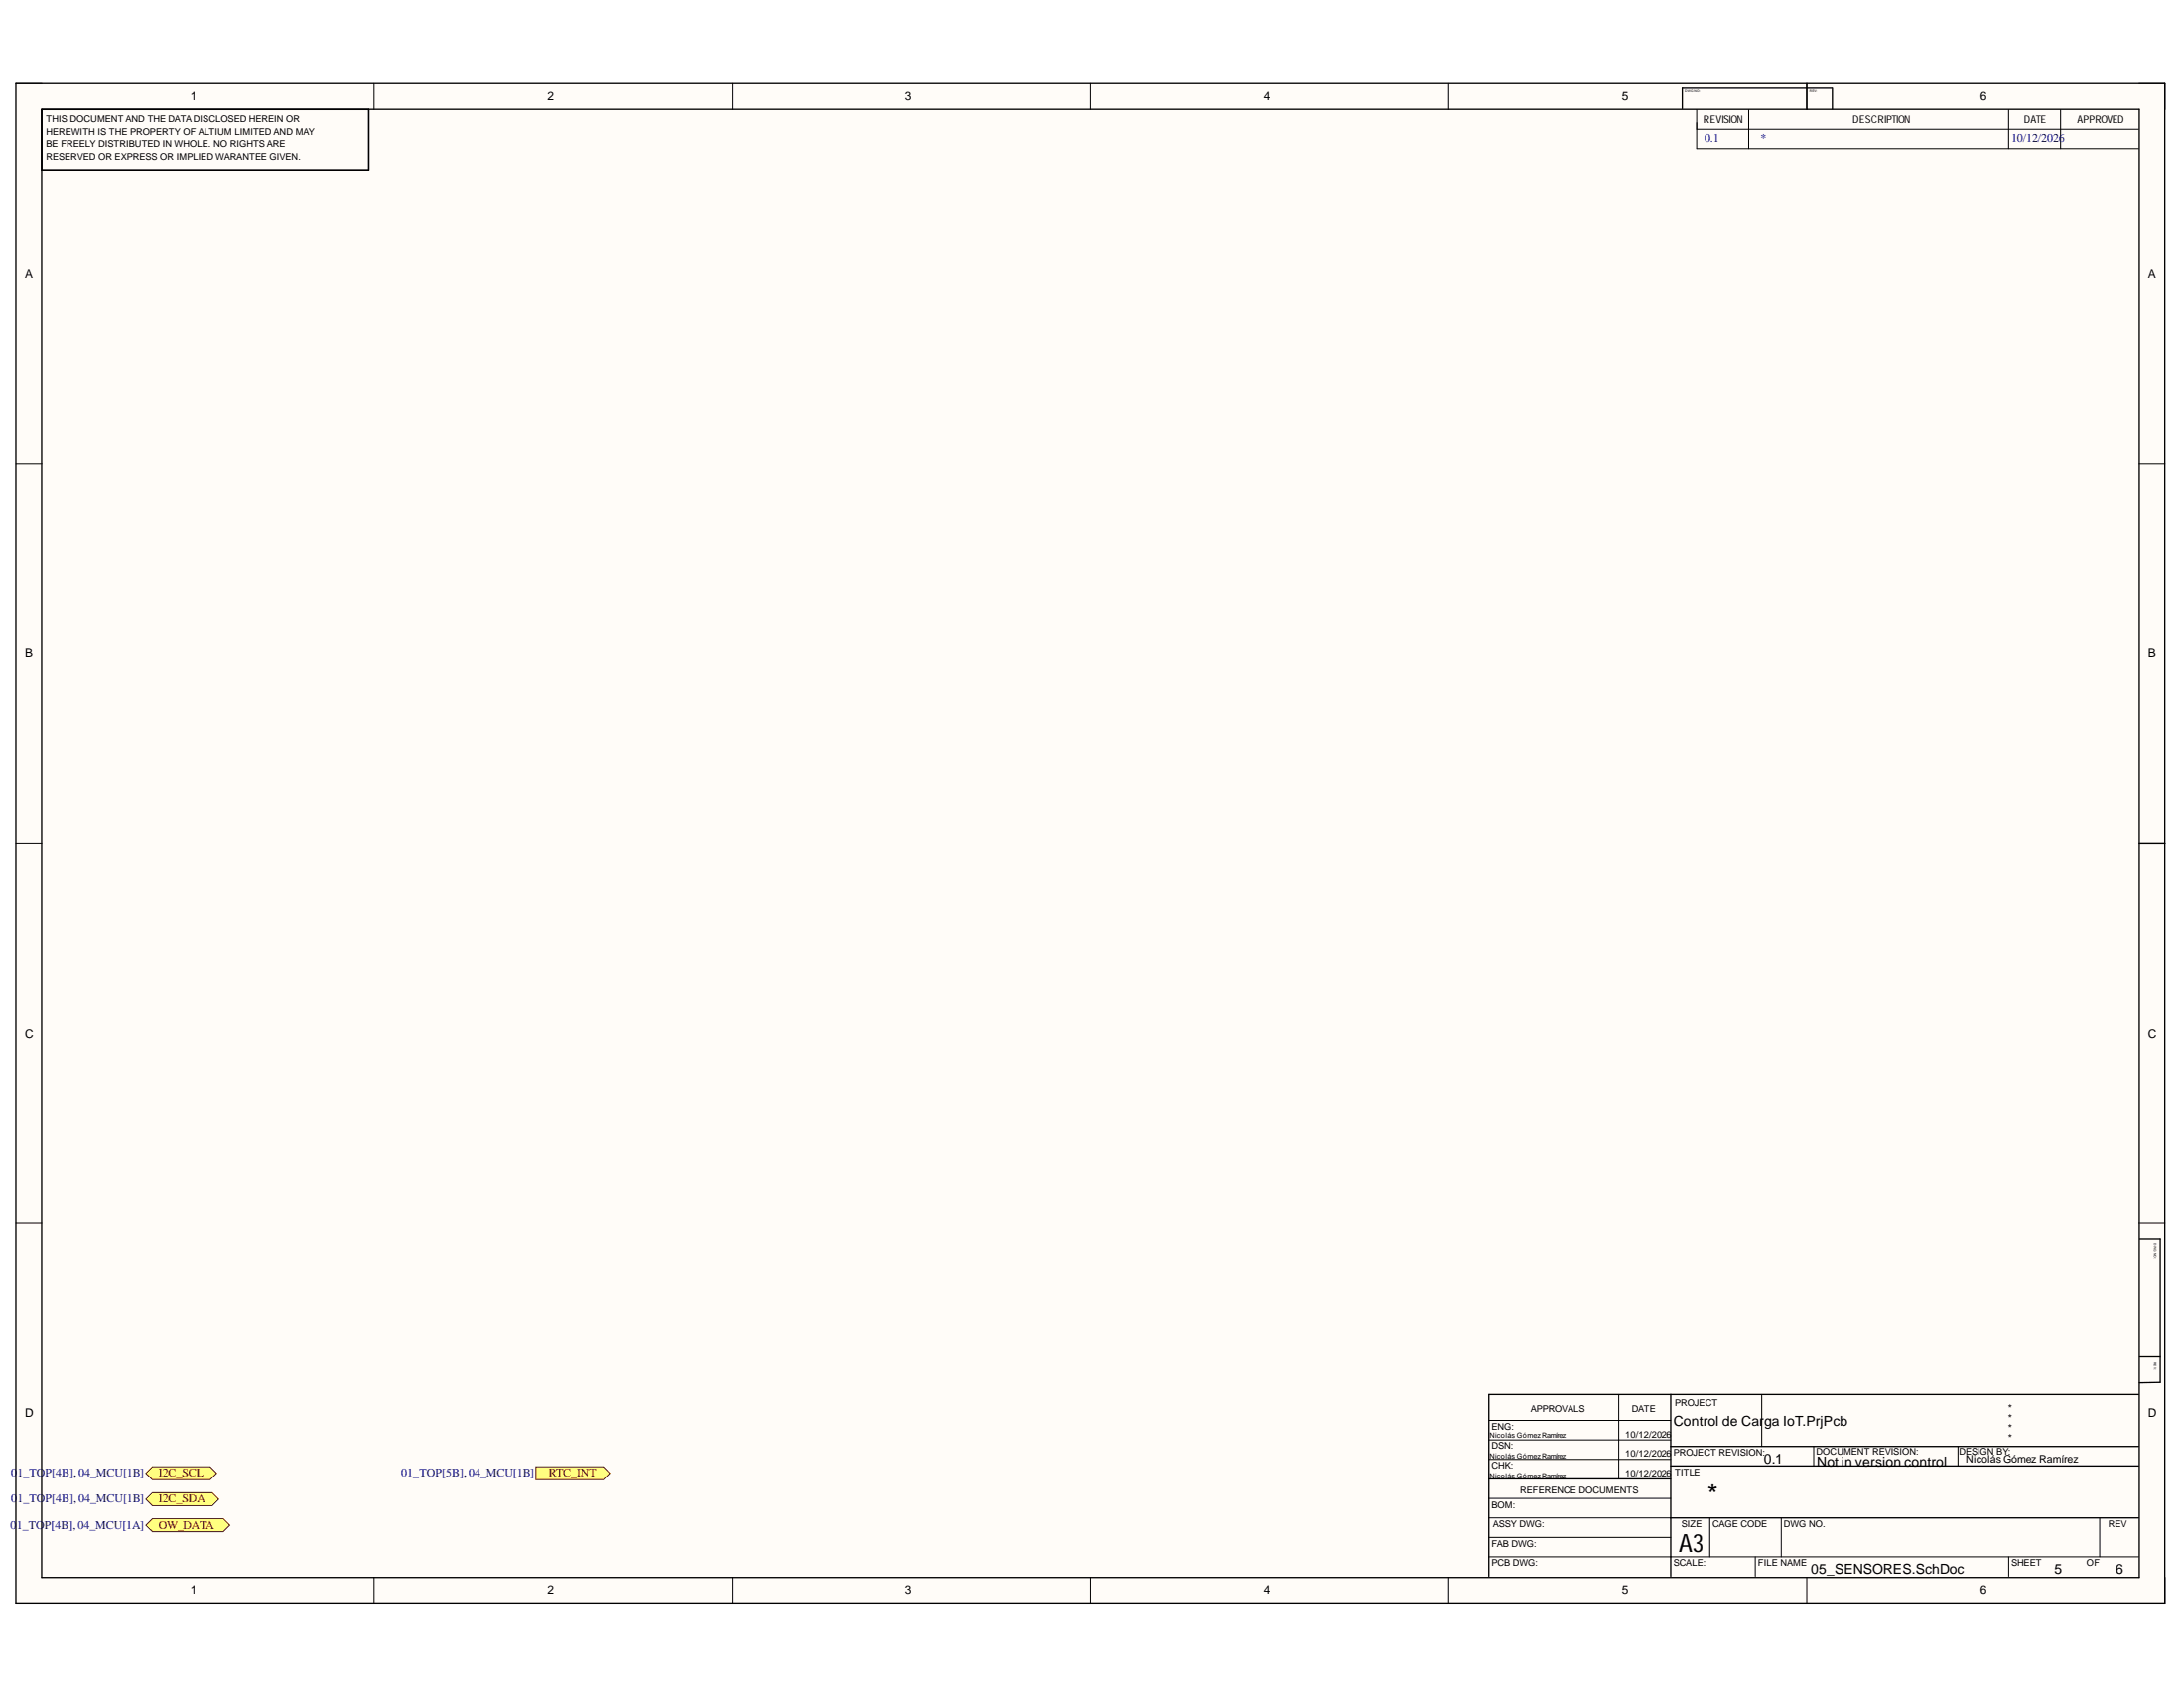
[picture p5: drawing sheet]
<svg xmlns="http://www.w3.org/2000/svg" width="279mm" height="216mm" viewBox="0 0 279 216" stroke-linecap="round" stroke-linejoin="round" font-family="sans-serif">
<g fill="#fffcf8">
<path d="M2 10.7h275v194.4h-275z" fill-rule="evenodd"/>
<path d="M5.4 14h268.2v187.7h-268.2z" fill-rule="evenodd"/>
</g>
<g fill="none" stroke="#000" stroke-width=".13">
<path d="M2 10.7h3.4M47.9 10.7v3.3M93.7 10.7v3.3M139.5 10.7v3.3M185.3 10.7v3.3M217.1 14v5h56.5M217.1 16.5h56.5M223.7 14v5M231.1 10.7v3.3M257 14v5M263.6 14v5M273.6 10.7h3.4v3.3"/>
<path d="M2 59.3h3.4M273.6 59.3h3.4M2 107.9h3.4M273.6 107.9h3.4M2 156.5h3.4M273.6 156.5h3.4M207.1 178.4v10.8M225.4 178.4v6.6M190.5 199.1h83.1M190.5 184.2h23.2M190.5 181.7h23.2M190.5 186.7h23.2"/>
<path d="M190.5 194.1h23.2M190.5 191.7h23.2M190.5 196.6h23.2M218.7 194.1v5M224.6 199.1v2.5M227.9 194.1v5M232 185v2.5M250.5 185v2.5M257 199.1v2.5M268.6 194.1v5M47.9 201.7v3.4M93.7 201.7v3.4"/>
<path d="M139.5 201.7v3.4M185.3 201.7v3.4M231.1 201.7v3.4M277 201.7v3.4"/>
</g>
<g fill="none" stroke="#000" stroke-width=".17">
<path d="M2 10.7h274.9v194.3h-274.9zM5.3 14h268.4v187.8h-268.4zM47.2 14v7.8h-41.9M231.1 10.7v3.3M234.4 11.3h-19.2v2.6M234.4 11.4v2.6M273.7 107.9h3.3M273.7 158.5h2.7v18.3l-2.7 .1M213.7 178.4v23.2M273.6 178.4h-83.1v23.2M273.7 173.5h2.7M190.5 189.2h23.2"/>
<path d="M213.7 185h59.9M213.7 187.5h59.9M213.7 194.1h59.9"/>
</g>
<path d="M18.7 188.4l.8-.8h7.4l.8 .8-.8 .9h-7.4z" fill-rule="evenodd" fill="#ffff80"/>
<path d="M18.7 188.4l.8-.8h7.4l.8 .8-.8 .9h-7.4z" fill="none" stroke="#800000" stroke-width=".13"/>
<path d="M18.7 191.8l.8-.9h7.6l.9 .9-.9 .8h-7.6z" fill-rule="evenodd" fill="#ffff80"/>
<path d="M18.7 191.8l.8-.9h7.6l.9 .9-.9 .8h-7.6z" fill="none" stroke="#800000" stroke-width=".13"/>
<path d="M18.7 195.1l.8-.8h9.1l.8 .8-.8 .8h-9.1z" fill-rule="evenodd" fill="#ffff80"/>
<path d="M18.7 195.1l.8-.8h9.1l.8 .8-.8 .8h-9.1z" fill="none" stroke="#800000" stroke-width=".13"/>
<path d="M68.5 187.6h8.7l.8 .8-.8 .9h-8.7z" fill-rule="evenodd" fill="#ffff80"/>
<path d="M68.5 187.6h8.7l.8 .8-.8 .9h-8.7z" fill="none" stroke="#800000" stroke-width=".13"/>
<text font-size="3.6" x="218.4" y="192.4">*</text>
<text font-size="3.2" x="214.8" y="198.5">A3</text>
<g font-size="1.8">
<text x="214.1" y="182.4">Control de Carga IoT.PrjPcb</text>
<text x="225.7" y="187.2">0.1</text>
<text x="232.4" y="187.6">Not in version control</text>
<text x="231.7" y="201.2">05_SENSORES.SchDoc</text>
<text x="262.8" y="201.2">5</text>
<text x="270.7" y="201.2">6</text>
</g>
<g font-size="1.5">
<text x="24.4" y="12.9">1</text>
<text x="70" y="12.9">2</text>
<text x="115.8" y="12.9">3</text>
<text x="161.6" y="12.9">4</text>
<text x="207.5" y="12.9">5</text>
<text x="253.3" y="12.9">6</text>
<text x="3.2" y="35.5">A</text>
<text x="274.8" y="35.5">A</text>
<text x="3.2" y="84.1">B</text>
<text x="274.8" y="84.1">B</text>
<text x="3.2" y="132.7">C</text>
<text x="274.8" y="132.7">C</text>
<text x="3.2" y="181.2">D</text>
<text x="274.8" y="181.2">D</text>
<text x="24.4" y="203.9">1</text>
<text x="70" y="203.9">2</text>
<text x="115.8" y="203.9">3</text>
<text x="161.6" y="203.9">4</text>
<text x="207.5" y="203.9">5</text>
<text x="253.3" y="203.9">6</text>
</g>
<g font-size="1.5" fill="#000080">
<text x="218.1" y="18.2">0.1</text>
<text x="225.3" y="18.2">*</text>
<text x="257.3" y="18.2">10/12/2026</text>
<text x="1.4" y="188.9">01_TOP[4B],04_MCU[1B]</text>
<text x="51.3" y="188.9">01_TOP[5B],04_MCU[1B]</text>
<text x="1.4" y="195.6">01_TOP[4B],04_MCU[1A]</text>
<text x="1.4" y="192.2">01_TOP[4B],04_MCU[1B]</text>
</g>
<g font-size="1.5" fill="#800000">
<text x="20.3" y="188.9">I2C_SCL</text>
<text x="70.2" y="188.9">RTC_INT</text>
<text x="20.3" y="192.2">I2C_SDA</text>
<text x="20.3" y="195.6">OW_DATA</text>
</g>
<g font-size="1.4">
<text x="217.9" y="15.7">REVISION</text>
<text x="237" y="15.7">DESCRIPTION</text>
<text x="258.9" y="15.7">DATE</text>
<text x="265.8" y="15.7">APPROVED</text>
<text x="256.9" y="183.2">*</text>
<text x="256.9" y="184.4">*</text>
<text x="256.9" y="180.5">*</text>
<text x="256.9" y="181.8">*</text>
<text x="251.5" y="187">Nicolás Gómez Ramírez</text>
</g>
<g font-size="1.2">
<text x="5.9" y="15.6">THIS DOCUMENT AND THE DATA DISCLOSED HEREIN OR</text>
<text x="5.9" y="17.2">HEREWITH IS THE PROPERTY OF ALTIUM LIMITED AND MAY</text>
<text x="5.9" y="18.9">BE FREELY DISTRIBUTED IN WHOLE. NO RIGHTS ARE</text>
<text x="5.9" y="20.5">RESERVED OR EXPRESS OR IMPLIED WARANTEE GIVEN.</text>
<text x="214.3" y="179.8">PROJECT</text>
<text x="190.8" y="182.9">ENG:</text>
<text x="190.8" y="185.4">DSN:</text>
<text x="195.8" y="180.5">APPROVALS</text>
<text x="207.9" y="183.9">10/12/2026</text>
<text x="208.8" y="180.5">DATE</text>
<text x="190.8" y="187.9">CHK:</text>
<text x="194.5" y="191">REFERENCE DOCUMENTS</text>
<text x="207.9" y="186.4">10/12/2026</text>
<text x="207.9" y="188.9">10/12/2026</text>
<text x="214.1" y="186.2">PROJECT REVISION:</text>
<text x="214.3" y="188.7">TITLE</text>
<text x="232.4" y="186">DOCUMENT REVISION:</text>
<text x="250.6" y="186">DESIGN BY:</text>
<text x="190.8" y="192.9">BOM:</text>
<text x="190.8" y="197.9">FAB DWG:</text>
<text x="191" y="195.3">ASSY DWG:</text>
<text x="215.1" y="195.3">SIZE</text>
<text x="219.1" y="195.3">CAGE CODE</text>
<text x="228.2" y="195.3">DWG NO.</text>
<text x="269.7" y="195.3">REV</text>
<text x="190.8" y="200.3">PCB DWG:</text>
<text x="214.1" y="200.3">SCALE:</text>
<text x="224.9" y="200.3">FILE NAME</text>
<text x="257.3" y="200.3">SHEET</text>
<text x="267" y="200.3">OF</text>
</g>
<g font-size=".9">
<text x="190.6" y="183.9">Nicolás GómezRamírez</text>
<text x="190.6" y="186.5">Nicolás GómezRamírez</text>
<text x="190.6" y="189.2">Nicolás GómezRamírez</text>
</g>
<g font-size=".4">
<text x="215.5" y="11.8">DWG NO:</text>
<text x="231.5" y="11.8">REV:</text>
<text x="275.6" y="159.1" transform="rotate(90 275.6 159.1)">DWG NO:</text>
<text x="275.6" y="174.2" transform="rotate(90 275.6 174.2)">REV:</text>
</g>
</svg>
